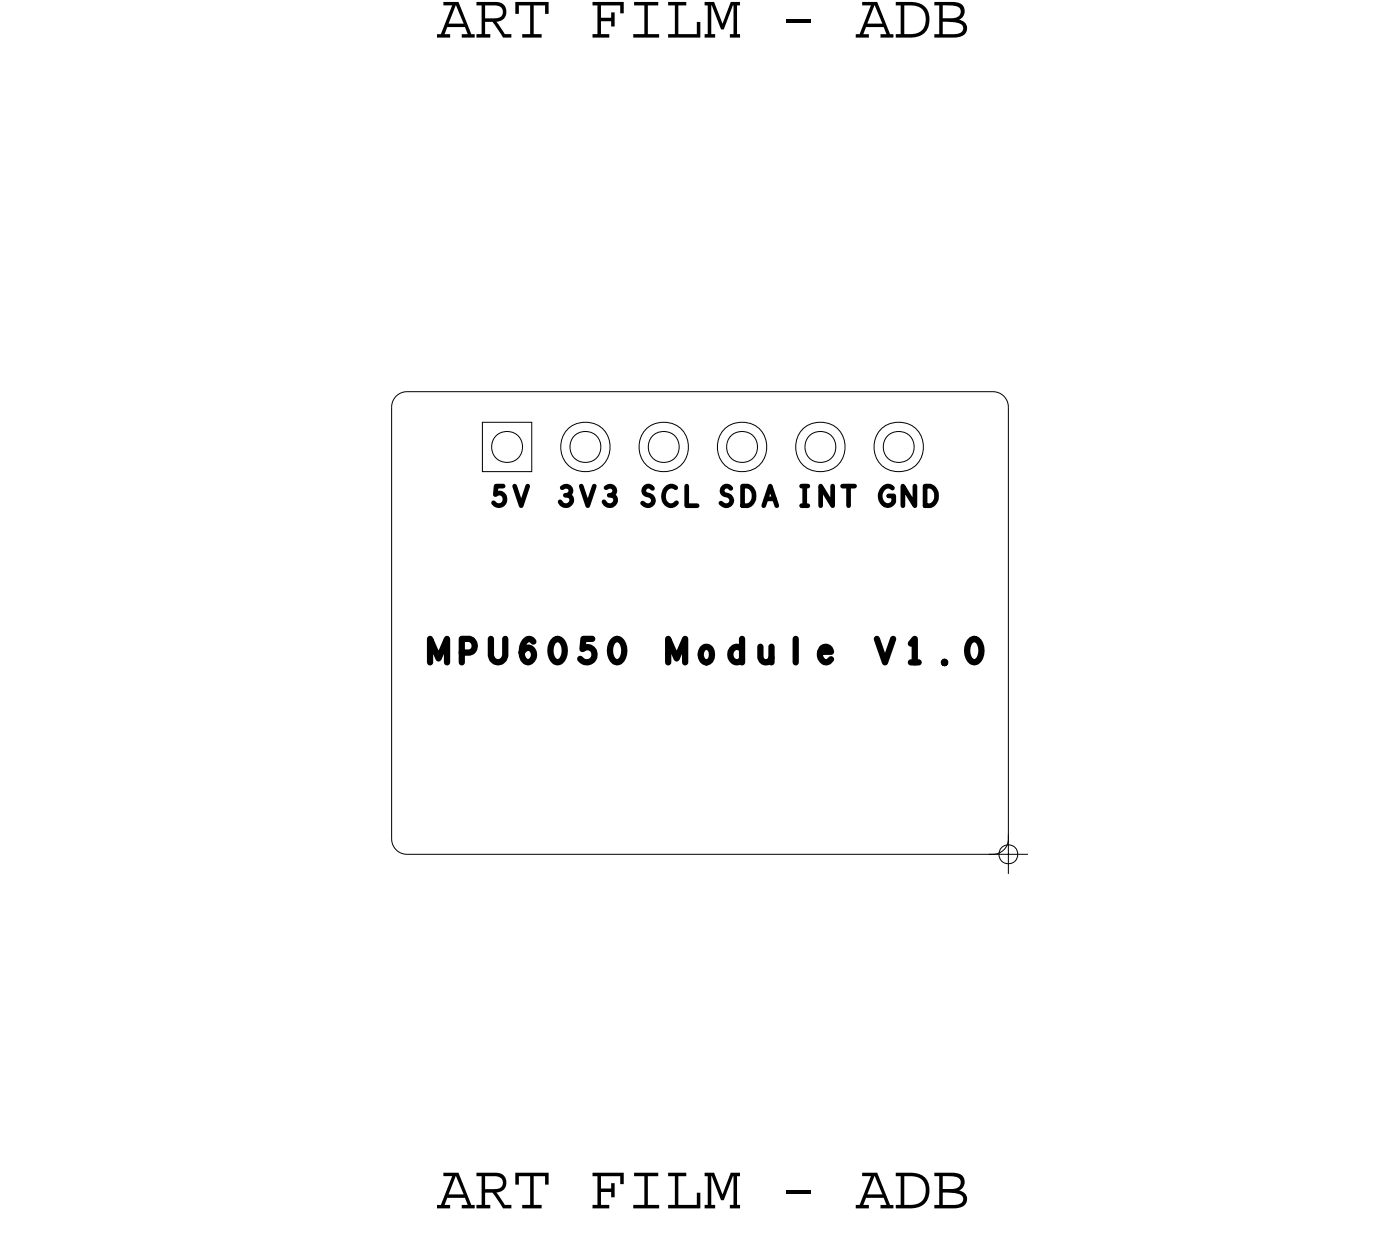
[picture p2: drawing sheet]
<svg xmlns="http://www.w3.org/2000/svg" width="45mm" height="40mm" viewBox="0 0 45 40" stroke-linecap="round" stroke-linejoin="round" font-family="sans-serif">
<!-- layer: Board Outline -->
<path d="M12.7 13.2v14zM13.2 12.7h19zM13.2 12.7l-.3 .1-.2 .4M32.2 12.7l.4 .2 .1 .3M32.7 13.2v14zM12.7 27.2l.1 .3 .4 .2M13.2 27.7h19zM32.7 27.2l-.2 .4-.3 .1" fill="none" stroke="#000" stroke-width=".03"/>
<!-- layer: Nets -->
<g fill="none" stroke="#000" stroke-width=".03">
<path d="M15.6 13.7h1.6v1.6h-1.6z"/>
<circle cx="16.4" cy="14.5" r=".5"/>
<circle cx="19" cy="14.5" r=".5"/>
<circle cx="19" cy="14.5" r=".81"/>
<circle cx="21.5" cy="14.5" r=".5"/>
<circle cx="21.5" cy="14.5" r=".81"/>
<circle cx="24.1" cy="14.5" r=".5"/>
<circle cx="24.1" cy="14.5" r=".81"/>
<circle cx="26.6" cy="14.5" r=".5"/>
<circle cx="26.6" cy="14.5" r=".81"/>
<circle cx="29.1" cy="14.5" r=".5"/>
<circle cx="29.1" cy="14.5" r=".81"/>
</g>
<!-- layer: Text -->
<g fill="none" stroke="#000" stroke-width=".15">
<path d="M16.3 15.8h-.2v.2a.2 .2 0 0 1 .2 .1 .2 .2 0 0 1 0 .3 .2 .2 0 0 1-.3-.1M16.7 15.8l.2 .6 .2-.6M18.2 15.8a.16 .16 0 0 1 .3 0 .16 .16 0 0 1-.1 .3M18.8 15.8l.3 .6 .2-.6M19.7 15.8a.16 .16 0 0 1 .2 0 .16 .16 0 0 1-.1 .3M21.2 15.8a.15 .15 0 0 0-.3 0 .15 .15 0 0 0 .1 .2 .19 .19 0 0 1 .2 .2 .19 .19 0 0 1-.1 .2 .19 .19 0 0 1-.3-.1M21.9 15.8a.28 .28 0 0 0-.4 .3 .28 .28 0 0 0 .4 .2M22.3 15.8v.6h.3M23.7 15.8a.15 .15 0 0 0-.2 0 .15 .15 0 0 0 0 .2 .19 .19 0 0 1 .2 .2 .19 .19 0 0 1-.1 .2 .19 .19 0 0 1-.2-.1M24.1 15.8a.32 .32 0 0 1 .4 .3 .32 .32 0 0 1-.4 .3zM24.8 16.4l.2-.6 .2 .6M24.8 16.2h.3"/>
<path d="M26 15.8h.2M26 16.4h.2M26.1 15.8v.6M27 15.8v.6l-.4-.6v.6M27.3 15.8h.4M27.5 15.8v.6M28.9 15.8a.28 .28 0 0 0-.4 .3 .28 .28 0 0 0 .4 .2l.1-.2h-.2M29.7 15.8v.6l-.4-.6v.6M30 15.8a.32 .32 0 0 1 .4 .3 .32 .32 0 0 1-.4 .3z"/>
</g>
<g fill="none" stroke="#000" stroke-width=".2">
<path d="M13.9 21.5v-.8l.3 .7 .3-.7v.8M15 21.2l.3-.1 .1-.2-.1-.1-.3-.1v.8M15.9 20.7v.6a.23 .23 0 0 0 .3 .2 .23 .23 0 0 0 .2-.2v-.6M17.3 20.8l-.1-.1a.39 .39 0 0 0-.3 .4 .39 .39 0 0 0 .2 .4 .22 .22 0 0 0 .2-.4 .22 .22 0 0 0-.4 .1M18 20.7a.36 .36 0 0 1 .3 .4 .36 .36 0 0 1-.3 .4 .5 .5 0 0 1 0-.8zM19.2 20.7h-.3v.3a.25 .25 0 0 1 .3 .1 .25 .25 0 0 1 0 .4 .25 .25 0 0 1-.4-.1M19.9 20.7a.36 .36 0 0 1 .3 .4 .36 .36 0 0 1-.3 .4 .5 .5 0 0 1 0-.8zM21.7 21.5v-.8l.2 .7 .3-.7v.8M24.1 20.7v.8M25.8 20.7v.8M28.4 20.7l.3 .8 .3-.8M29.5 21.5h.3"/>
<path d="M29.5 20.9l.2-.2v.8M30.6 21.5h.1M31.5 20.7a.36 .36 0 0 1 .3 .4 .36 .36 0 0 1-.3 .4 .5 .5 0 0 1 0-.8z"/>
</g>
<!-- layer: Drawing Origin -->
<path d="M32.1 27.7h1.2M32.5 27.5l.2-.1 .2 .1 .1 .2-.1 .2-.2 .1-.2-.1-.1-.2zM32.7 27.1v1.2" fill="none" stroke="#000" stroke-width=".03"/>
<g font-size="2.1">
<text x="14.2" y="1.2">ART FILM - ADB</text>
<text x="14.2" y="39.2">ART FILM - ADB</text>
</g>
<text font-size=".8" x="21.6" y="21.5">Module</text>
<text font-size=".6" x="18.1" y="16.4">3V3</text>
</svg>
